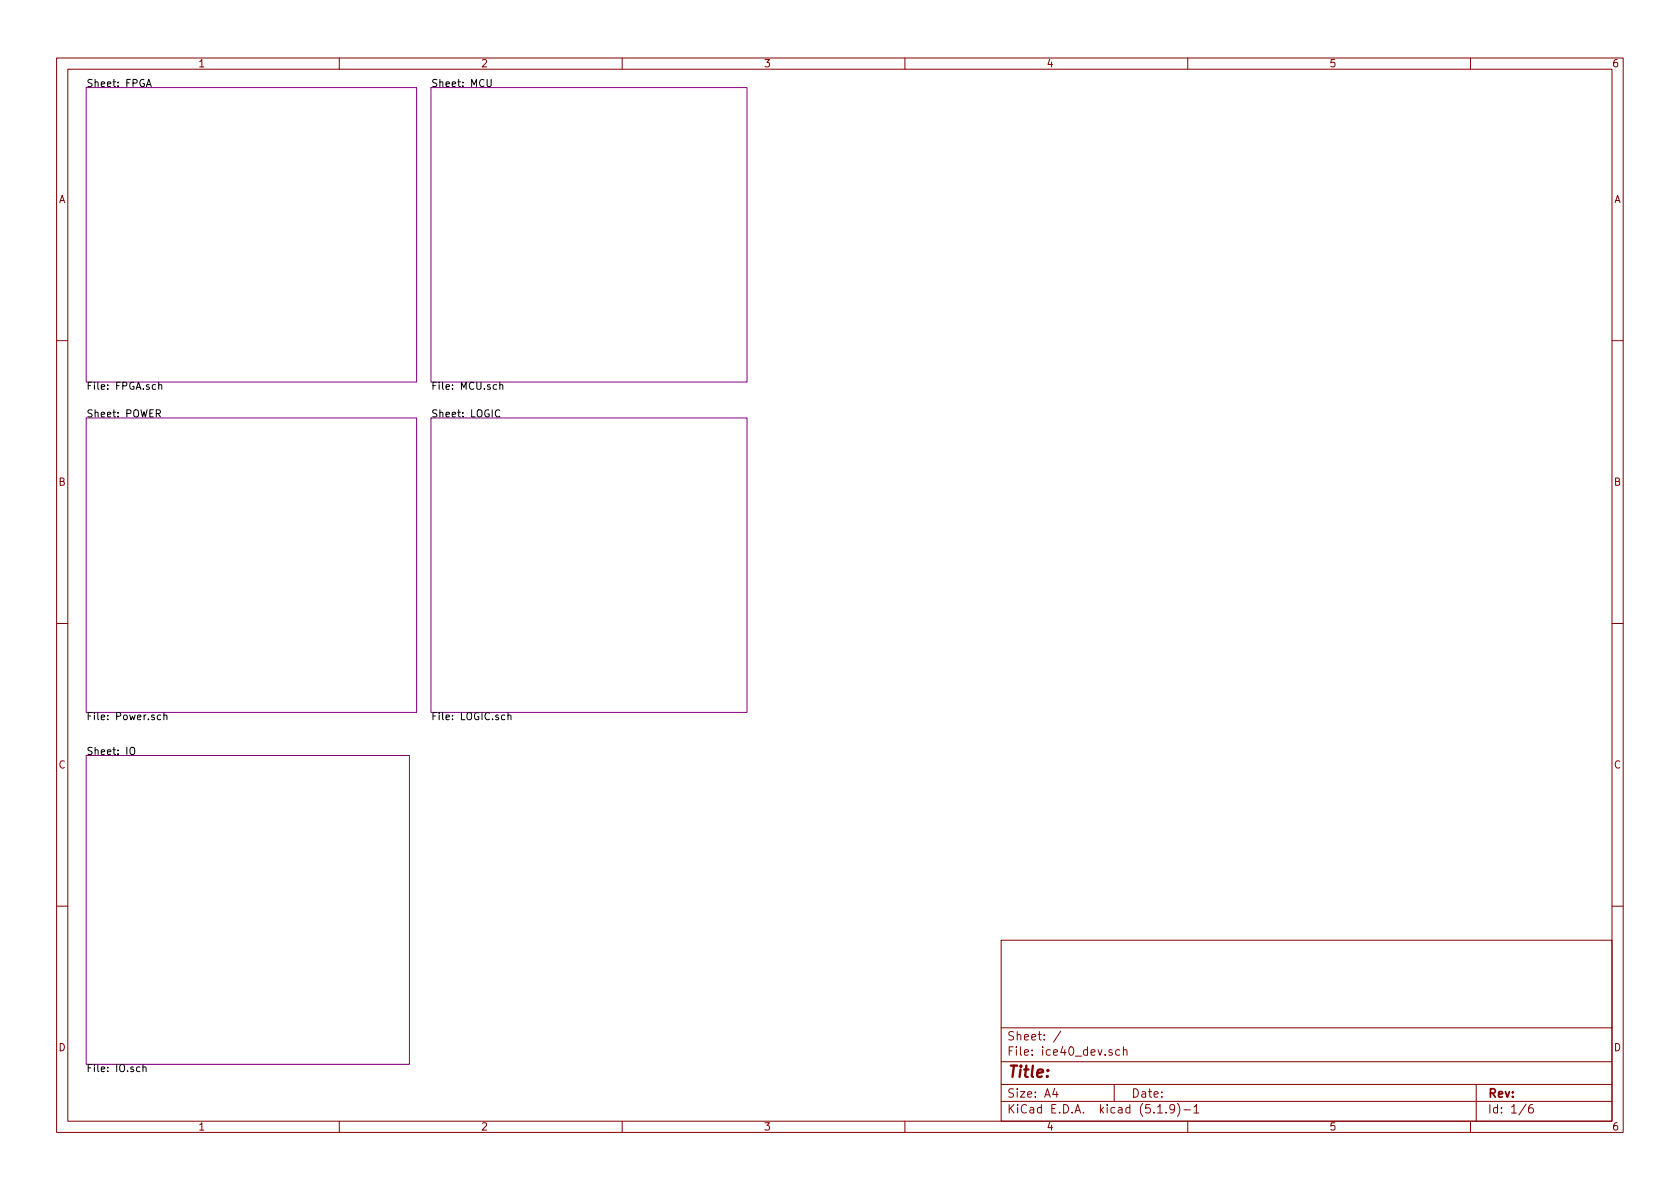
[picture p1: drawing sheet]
<svg xmlns="http://www.w3.org/2000/svg" width="297mm" height="210mm" viewBox="0 0 297 210" stroke-linecap="round" stroke-linejoin="round" font-family="sans-serif">
<g fill="none" stroke="#840000" stroke-width=".18">
<path d="M10 10.3h277v189.9h-277zM12 12.2h273v186.1h-273zM60 10.3v1.9M110 10.3v1.9M160 10.3v1.9M210 10.3v1.9M260 10.3v1.9M10 60.2h2M285 60.2h2M10 110.3h2M285 110.3h2M10 160.2h2"/>
<path d="M177 166.3h108v32h-108zM285 160.2h2M60 198.3v1.9M110 198.3v1.9M160 198.3v1.9M177 194.8h108M177 191.8h108M177 187.8h108M177 181.8h108M186.5 192.5l-.4 1h1M186.8 193v1M187.6 182.3l-1.3 2"/>
<path d="M196.6 185.7l-.3-.1-.2 .2v.2l.5 .2v.3h-.5M197 191.8v3M198 185.7l-.4-.1-.3 .3v.6l.3 .1 .4-.1M198.6 185.7l.2-.1 .4 .1 .1 .9M198.6 185.1v1.5M204.7 196.8h.8M206.2 196.7v.1M207.7 196l-.1 .1a.48 .48 0 0 1-.6 .1l-.2-.2 .2-.6a.48 .48 0 0 1 .6 .1 1.27 1.27 0 0 1-.2 1.2l-.4 .1M208.2 195.1a1.71 1.71 0 0 1 0 2.3M209.3 196.3h1.2M210 198.3v1.9M211.1 195.8l.4-.5v1.5"/>
<path d="M211.1 196.8h.9M260 198.3v1.9M261 191.8v6.5M269.8 195.2l-1.2 2M271 195.3a.62 .62 0 0 0-.7 .7v.7l.3 .1 .4-.1 .1-.5-.1-.2-.4-.1-.3 .3"/>
</g>
<path d="M15.2 15.5h58.5v52.1h-58.5zM76.2 15.5h55.9v52.1h-55.9zM15.2 73.9h58.5v52.1h-58.5zM76.2 73.9h55.9v52.1h-55.9zM15.2 133.6h57.2v54.6h-57.2z" fill="none" stroke="#840084" stroke-width=".18"/>
<g fill="none" stroke="#000" stroke-width=".18">
<path d="M25.9 15.3l.4-1.3 .4 1.3M26 15h.6M86.1 14v1.1l.3 .2h.2l.2-.2v-1.1M27.6 73.1h.6l.2-.2-.1-.3-.2-.1h-.5v1.2M27.9 73.1l.5 .6M28.1 68.1l.1-.1 .3 .1 .1 .8M28.1 67.6v1.3M88.4 68.1l.1-.1 .3 .1 .1 .8M88.4 72.6a.6 .6 0 0 0-.9 .4 .6 .6 0 0 0 .6 .7l.3-.1M88.4 67.6v1.3M23 132.3a.45 .45 0 0 1 .8 0 .88 .88 0 0 1-.3 1.1h-.3a1.07 1.07 0 0 1-.2-1.1zM28.4 126.5l-.3-.1-.3 .3 .1 .5h.5"/>
<path d="M29 126.6l.2-.2 .3 .1v.8M29 126v1.3M89.8 126.6l.2-.2 .3 .1v.8M89.8 126v1.3M24.7 188.7h-.3l-.3 .2 .2 .6h.4M25.3 188.8l.2-.1h.3v.8M25.3 188.2v1.3"/>
</g>
<text font-size="2.8" fill="#840000" x="178" y="190.5">Title:</text>
<g font-size="2.1" fill="#840000">
<text x="178" y="184">Sheet: /</text>
<text x="178" y="186.7">File: ice40_dev.sch</text>
<text x="178" y="196.9">KiCad E.D.A. kicad (5.1.9)-1</text>
<text x="178" y="194.1">Size: A4</text>
<text x="200" y="194.1">Date:</text>
<text x="263" y="194.1">Rev:</text>
<text x="263" y="196.9">Id: 1/6</text>
</g>
<g font-size="1.8" fill="#840000">
<text x="35" y="11.9">1</text>
<text x="85" y="11.9">2</text>
<text x="135" y="11.9">3</text>
<text x="185" y="11.9">4</text>
<text x="235" y="11.9">5</text>
<text x="285" y="11.9">6</text>
<text x="10.4" y="35.9">A</text>
<text x="285.4" y="35.9">A</text>
<text x="10.4" y="85.9">B</text>
<text x="285.4" y="85.9">B</text>
<text x="10.4" y="135.9">C</text>
<text x="285.4" y="135.9">C</text>
<text x="10.4" y="185.9">D</text>
<text x="285.4" y="185.9">D</text>
<text x="35" y="199.9">1</text>
<text x="85" y="199.9">2</text>
<text x="135" y="199.9">3</text>
<text x="185" y="199.9">4</text>
<text x="235" y="199.9">5</text>
<text x="285" y="199.9">6</text>
</g>
<g font-size="1.8">
<text x="15.2" y="15.4">Sheet: FPGA</text>
<text x="76.2" y="15.4">Sheet: MCU</text>
<text x="15.2" y="68.9">File: FPGA.sch</text>
<text x="76.2" y="68.9">File: MCU.sch</text>
<text x="15.2" y="73.8">Sheet: POWER</text>
<text x="76.2" y="73.8">Sheet: LOGIC</text>
<text x="15.2" y="127.3">File: Power.sch</text>
<text x="76.2" y="127.3">File: LOGIC.sch</text>
<text x="15.2" y="133.5">Sheet: IO</text>
<text x="15.2" y="189.6">File: IO.sch</text>
</g>
</svg>
